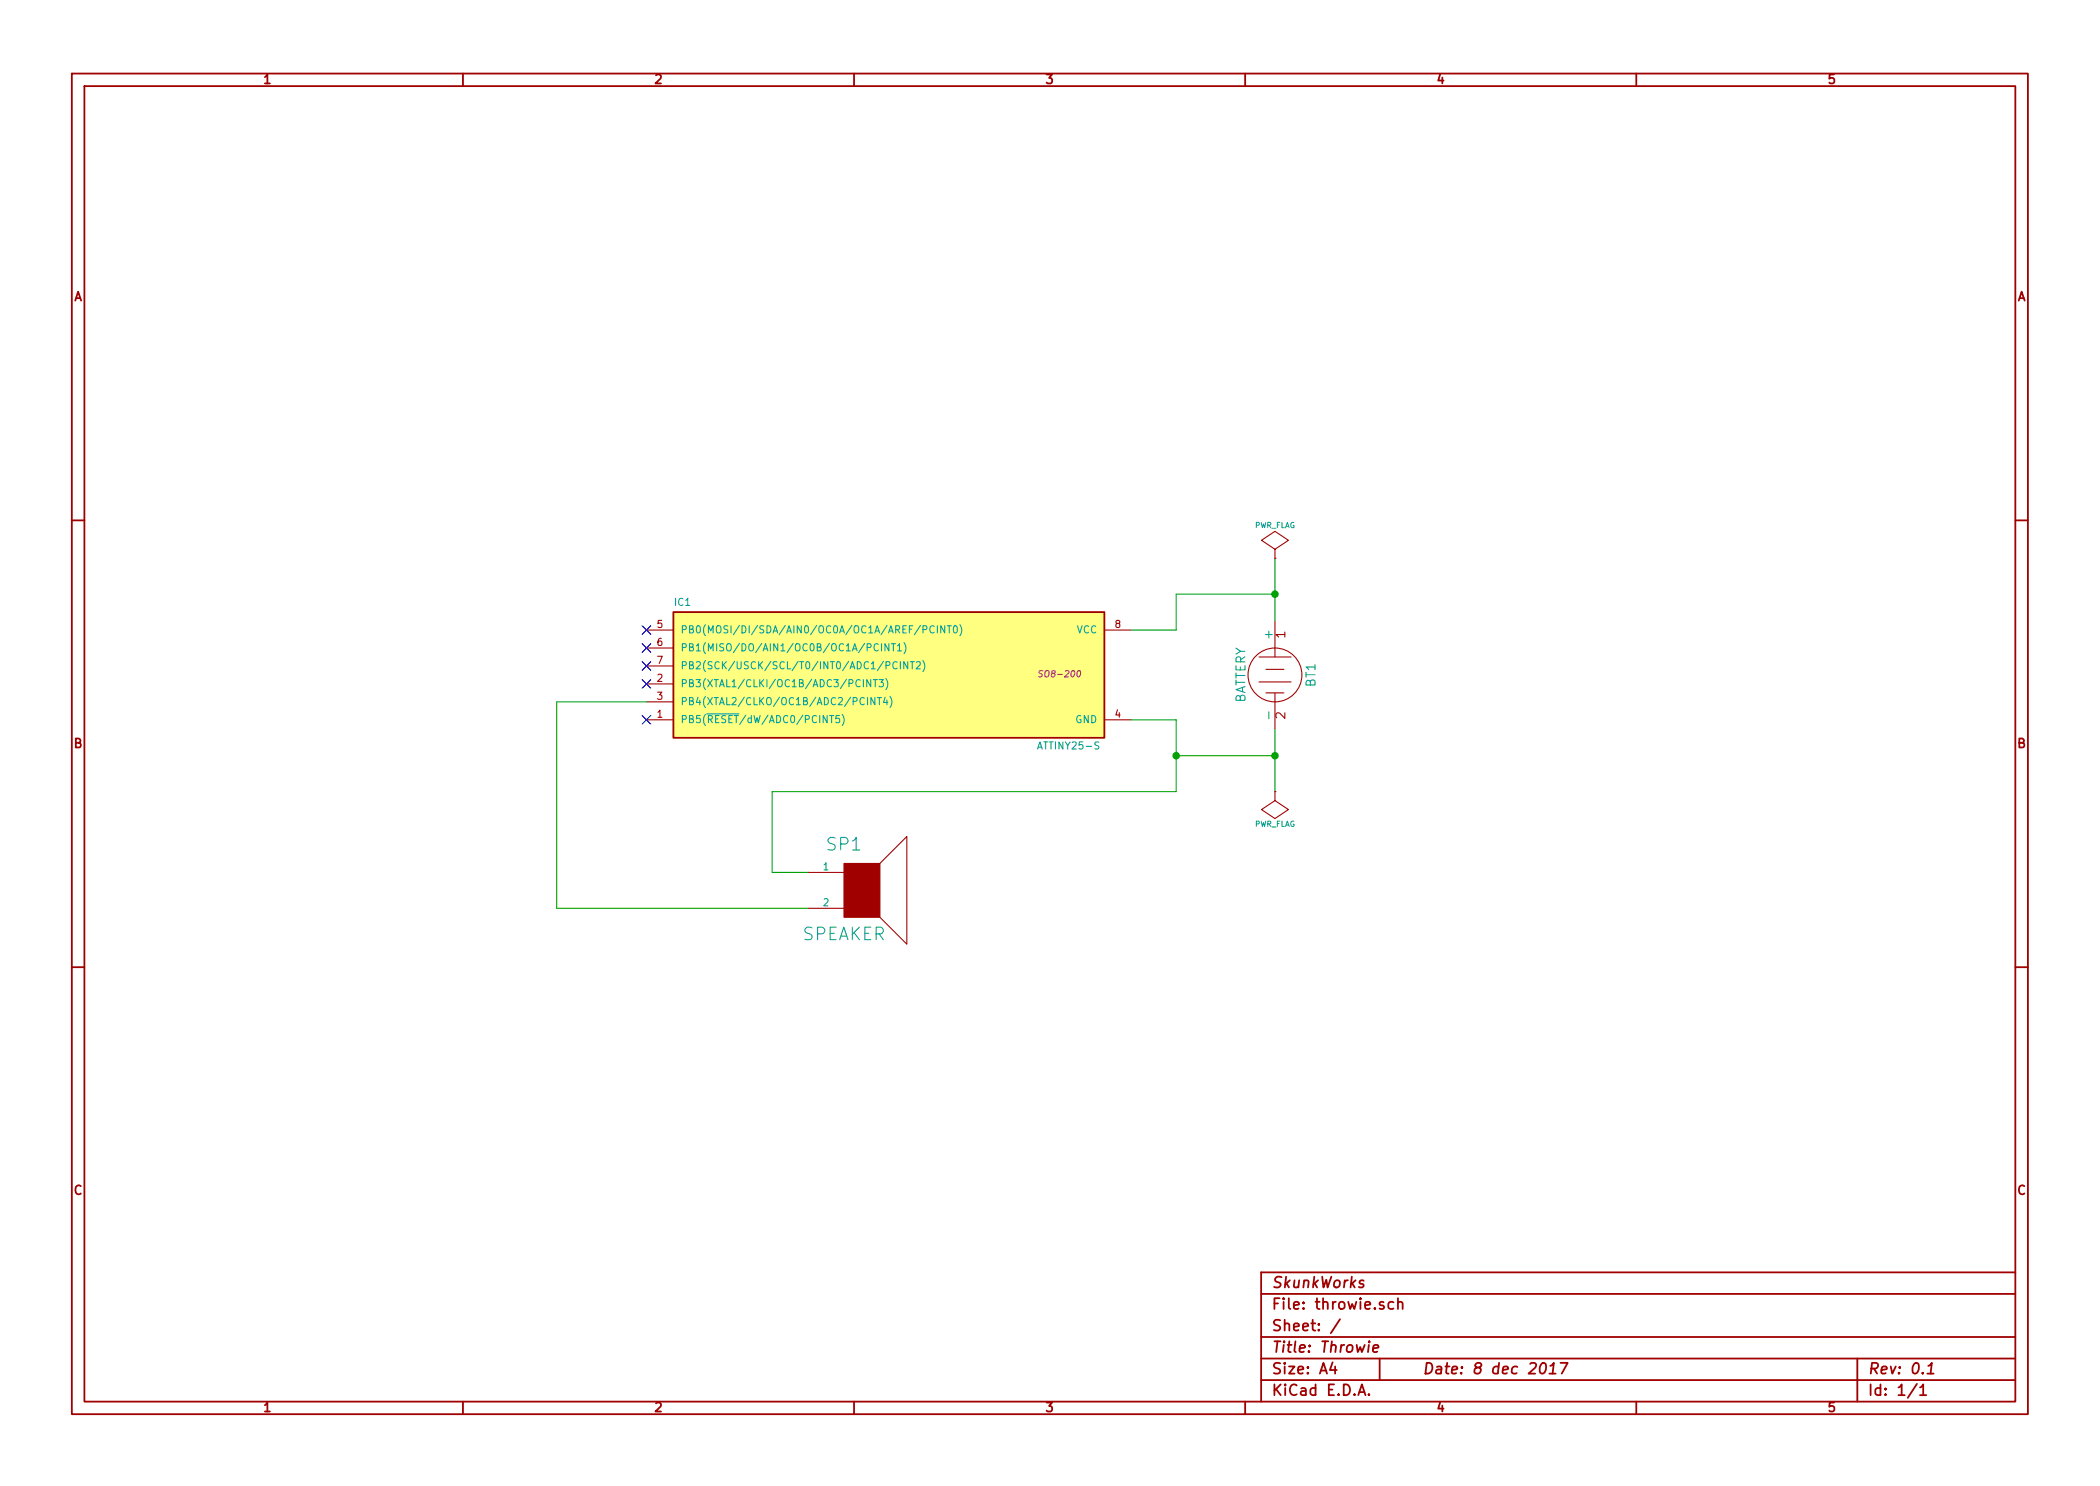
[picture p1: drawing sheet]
EESchema Schematic File Version 2
LIBS:power
LIBS:device
LIBS:transistors
LIBS:conn
LIBS:linear
LIBS:regul
LIBS:74xx
LIBS:cmos4000
LIBS:adc-dac
LIBS:memory
LIBS:xilinx
LIBS:special
LIBS:microcontrollers
LIBS:dsp
LIBS:microchip
LIBS:analog_switches
LIBS:motorola
LIBS:texas
LIBS:intel
LIBS:audio
LIBS:interface
LIBS:digital-audio
LIBS:philips
LIBS:display
LIBS:cypress
LIBS:siliconi
LIBS:opto
LIBS:atmel
LIBS:contrib
LIBS:valves
EELAYER 27 0
EELAYER END
$Descr A4 11693 8268
encoding utf-8
Sheet 1 1
Title "Throwie"
Date "8 dec 2017"
Rev "0.1"
Comp "SkunkWorks"
Comment1 ""
Comment2 ""
Comment3 ""
Comment4 ""
$EndDescr
$Comp
L ATTINY25-S IC1
U 1 1
P 4950 3750
F 0 "IC1" H 3800 4150 40  0000 C CNN
F 1 "ATTINY25-S" H 5950 3350 40  0000 C CNN
F 2 "SO8-200" H 5900 3750 35  0000 C CIN
F 3 "" H 4950 3750 60  0000 C CNN
	1    4950 3750
	1    0    0    -1  
$EndComp
$Comp
L BATTERY BT1
U 1 1
P 7100 3750
F 0 "BT1" H 7100 3950 50  0000 C CNN
F 1 "BATTERY" H 7100 3560 50  0000 C CNN
F 2 "~" H 7100 3750 60  0000 C CNN
F 3 "~" H 7100 3750 60  0000 C CNN
	1    7100 3750
	0    1    1    0   
$EndComp
Wire Wire Line
	6300 3500 6550 3500
Wire Wire Line
	6550 3500 6550 3300
Wire Wire Line
	6550 3300 7100 3300
Wire Wire Line
	7100 3100 7100 3450
Wire Wire Line
	6300 4000 6550 4000
Wire Wire Line
	6550 4000 6550 4400
Wire Wire Line
	6550 4200 7100 4200
Wire Wire Line
	7100 4050 7100 4400
$Comp
L SPEAKER SP1
U 1 1
P 4800 4950
F 0 "SP1" H 4700 5200 70  0000 C CNN
F 1 "SPEAKER" H 4700 4700 70  0000 C CNN
F 2 "~" H 4800 4950 60  0000 C CNN
F 3 "~" H 4800 4950 60  0000 C CNN
	1    4800 4950
	1    0    0    -1  
$EndComp
Wire Wire Line
	6550 4400 4300 4400
Wire Wire Line
	4300 4400 4300 4850
Wire Wire Line
	4300 4850 4500 4850
Connection ~ 6550 4200
Wire Wire Line
	4500 5050 3100 5050
Wire Wire Line
	3100 5050 3100 3900
Wire Wire Line
	3100 3900 3600 3900
NoConn ~ 3600 3800
NoConn ~ 3600 3700
NoConn ~ 3600 3600
NoConn ~ 3600 3500
NoConn ~ 3600 4000
$Comp
L PWR_FLAG #FLG01
U 1 1
P 7100 3100
F 0 "#FLG01" H 7100 3195 30  0001 C CNN
F 1 "PWR_FLAG" H 7100 3280 30  0000 C CNN
F 2 "" H 7100 3100 60  0000 C CNN
F 3 "" H 7100 3100 60  0000 C CNN
	1    7100 3100
	1    0    0    -1  
$EndComp
$Comp
L PWR_FLAG #FLG02
U 1 1
P 7100 4400
F 0 "#FLG02" H 7100 4495 30  0001 C CNN
F 1 "PWR_FLAG" H 7100 4580 30  0000 C CNN
F 2 "" H 7100 4400 60  0000 C CNN
F 3 "" H 7100 4400 60  0000 C CNN
	1    7100 4400
	1    0    0    1   
$EndComp
Connection ~ 7100 4200
Connection ~ 7100 3300
$EndSCHEMATC
